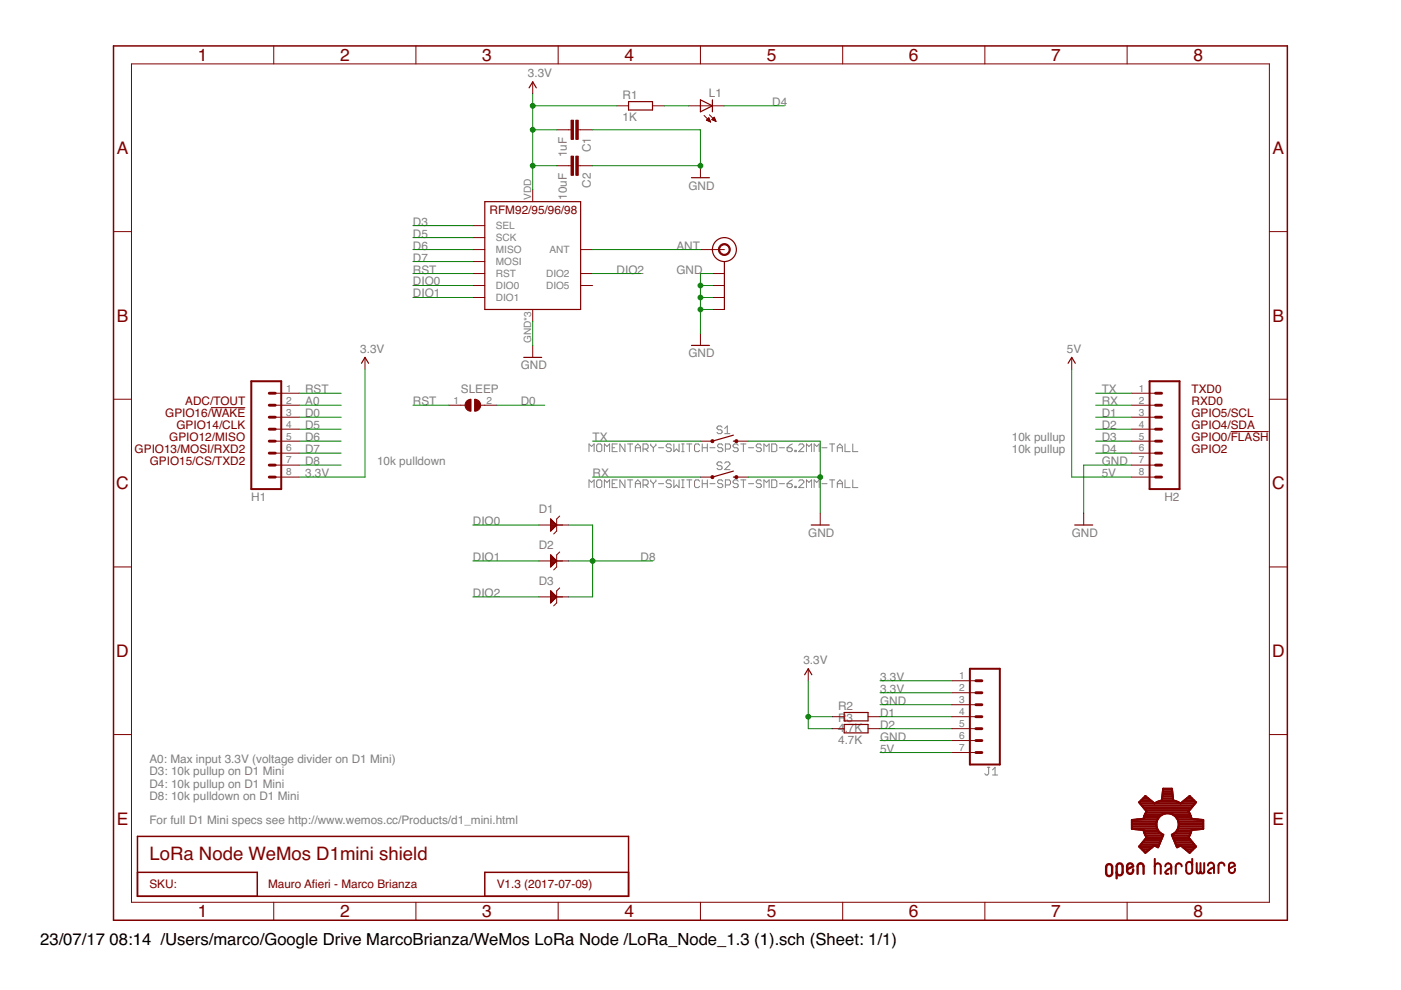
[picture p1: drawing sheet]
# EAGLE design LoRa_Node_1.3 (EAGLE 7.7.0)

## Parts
C1  1uF  CAP0805-CAP-LARGEPADS  [0805-CAP-LARGEPADS]
C2  10uF  CAP0805-CAP-LARGEPADS  [0805-CAP-LARGEPADS]
D1  D-ESD-2P-CESD5V0D1  [SOD123-2.7X1.6]
D2  D-ESD-2P-CESD5V0D1  [SOD123-2.7X1.6]
D3  D-ESD-2P-CESD5V0D1  [SOD123-2.7X1.6]
GOLD_ORB_SM1  OSHWLOGO_GOLD_ORB_SM  [OSHW2]
H1  M08  [1X08]
H2  M08  [1X08]
J1  CONN_07  [1X07]
J$1  ANTENNATINY  [SMA_UFL_PAD_TINY]
L1  LEDCHIPLED_0805  [CHIPLED_0805]
R1  1K  R-EU_M0805  [M0805]
R2  4.7K  R-EU_M0805  [M0805]
R3  4.7K  R-EU_M0805  [M0805]
S1  MOMENTARY-SWITCH-SPST-SMD-6.2MM-TALL  [TACTILE_SWITCH_SMD_6.2MM_TALL]
S2  MOMENTARY-SWITCH-SPST-SMD-6.2MM-TALL  [TACTILE_SWITCH_SMD_6.2MM_TALL]
SLEEP  SJ  [SJ]
U$2  RFM95  [RFM95]

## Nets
3.3V: C1.2 C2.2 H1.8 J1.1 J1.2 R1.1 R2.1 R3.1 U$2.VDD(VCC)
5V: H2.8 J1.7
A0: H1.2
ANT: J$1.ANT1(SIGNAL) J$1.ANT2(SIGNAL) J$1.ANT3(SIGNAL) U$2.ANT
D0: H1.3 SLEEP.2
D1: H2.3 J1.4 R2.2
D2: H2.4 J1.5 R3.2
D3: H2.5 U$2.NSS(SEL)
D4: H2.6 L1.C
D5: H1.4 U$2.SCK
D6: H1.5 U$2.MISO
D7: H1.6 U$2.MOSI
D8: D1.2 D2.2 D3.2 H1.7
DIO0: D1.1 U$2.DIO0
DIO1: D2.1 U$2.DIO1
DIO2: D3.1 U$2.DIO2
GND: C1.1 C2.1 H2.7 J1.3 J1.6 J$1.GND1(GND) J$1.GND2(GND) J$1.GND3(GND) J$1.GND4(GND) S1.B2 S2.B2 U$2.GND U$2.GND1(GND) U$2.GND2(GND)
N$8: L1.A R1.2
RST: H1.1 SLEEP.1 U$2.RST
RX: H2.2 S2.A2
TX: H2.1 S1.A2
Unconnected: U$2.DIO5

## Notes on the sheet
- TXD0
- ADC/TOUT | RXD0
- GPIO16/!WAKE | GPIO5/SCL
- GPIO14/CLK | GPIO4/SDA
- GPIO12/MISO | 10k pullup | GPIO0/!FLASH
- GPIO13/MOSI/RXD2 | 10k pullup | GPIO2
- GPIO15/CS/TXD2 | 10k pulldown
- A0: Max input 3.3V (voltage divider on D1 Mini)
  D3: 10k pullup on D1 Mini
  D4: 10k pullup on D1 Mini
  D8: 10k pulldown on D1 Mini
- For full D1 Mini specs see http://www.wemos.cc/Products/d1_mini.html
- LoRa Node WeMos D1mini shield
- SKU: | Mauro Afieri - Marco Brianza | V1.3 (2017-07-09)

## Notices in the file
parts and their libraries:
freetronics-original: Licensing: CC v3.0 Share-Alike You are welcome to use this library for commercial purposes.
SparkFun-Switches: Licensing: Creative Commons ShareAlike 4.0 International - https://creativecommons.org/licenses/by-sa/4.0
